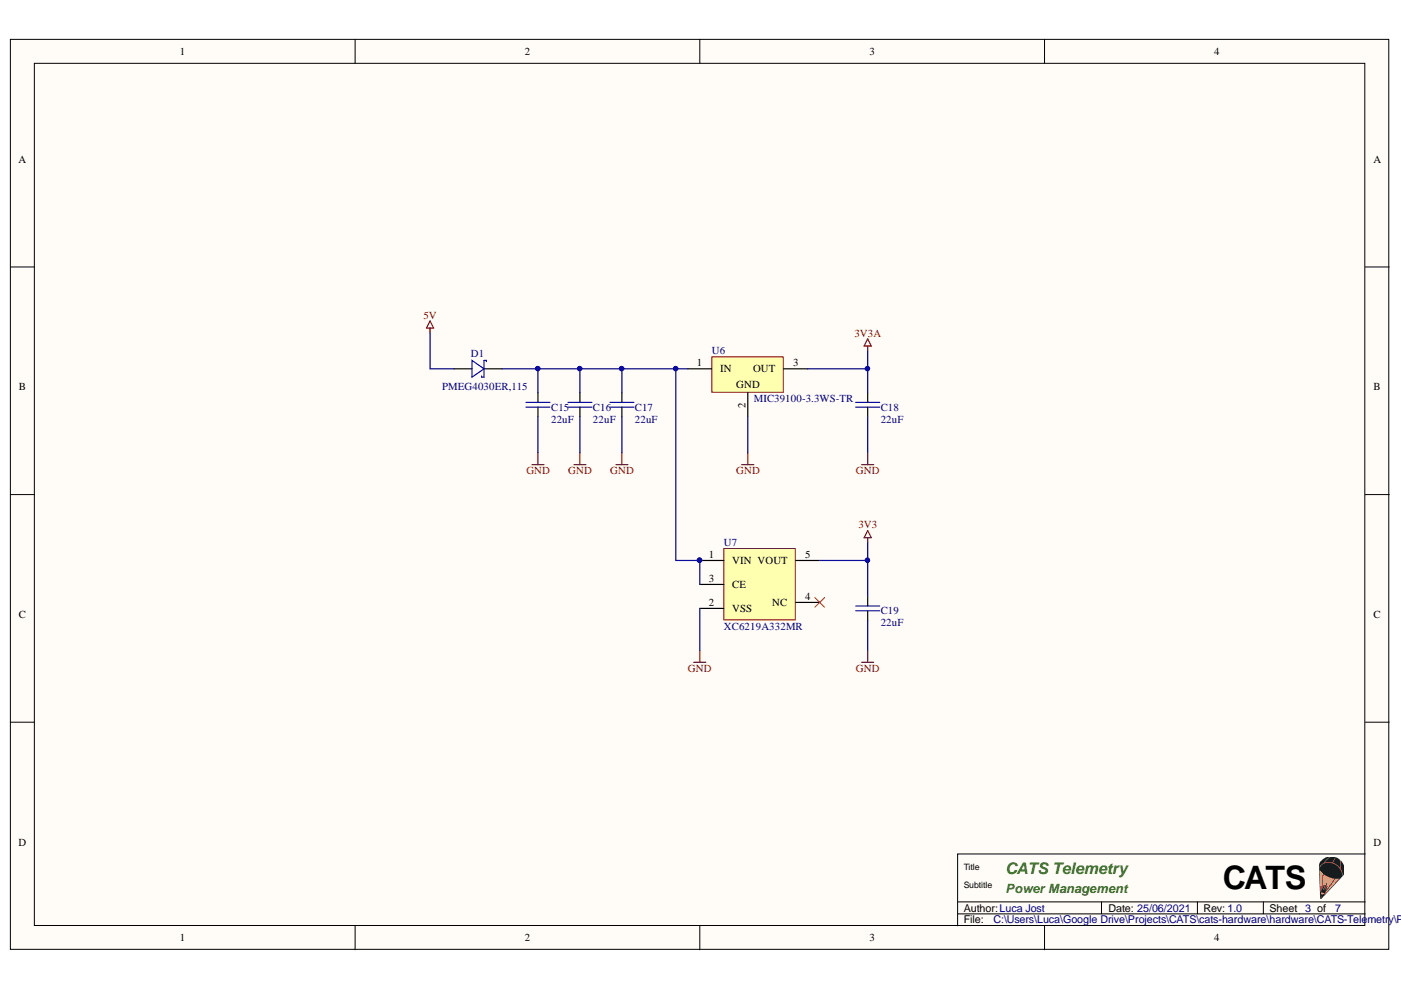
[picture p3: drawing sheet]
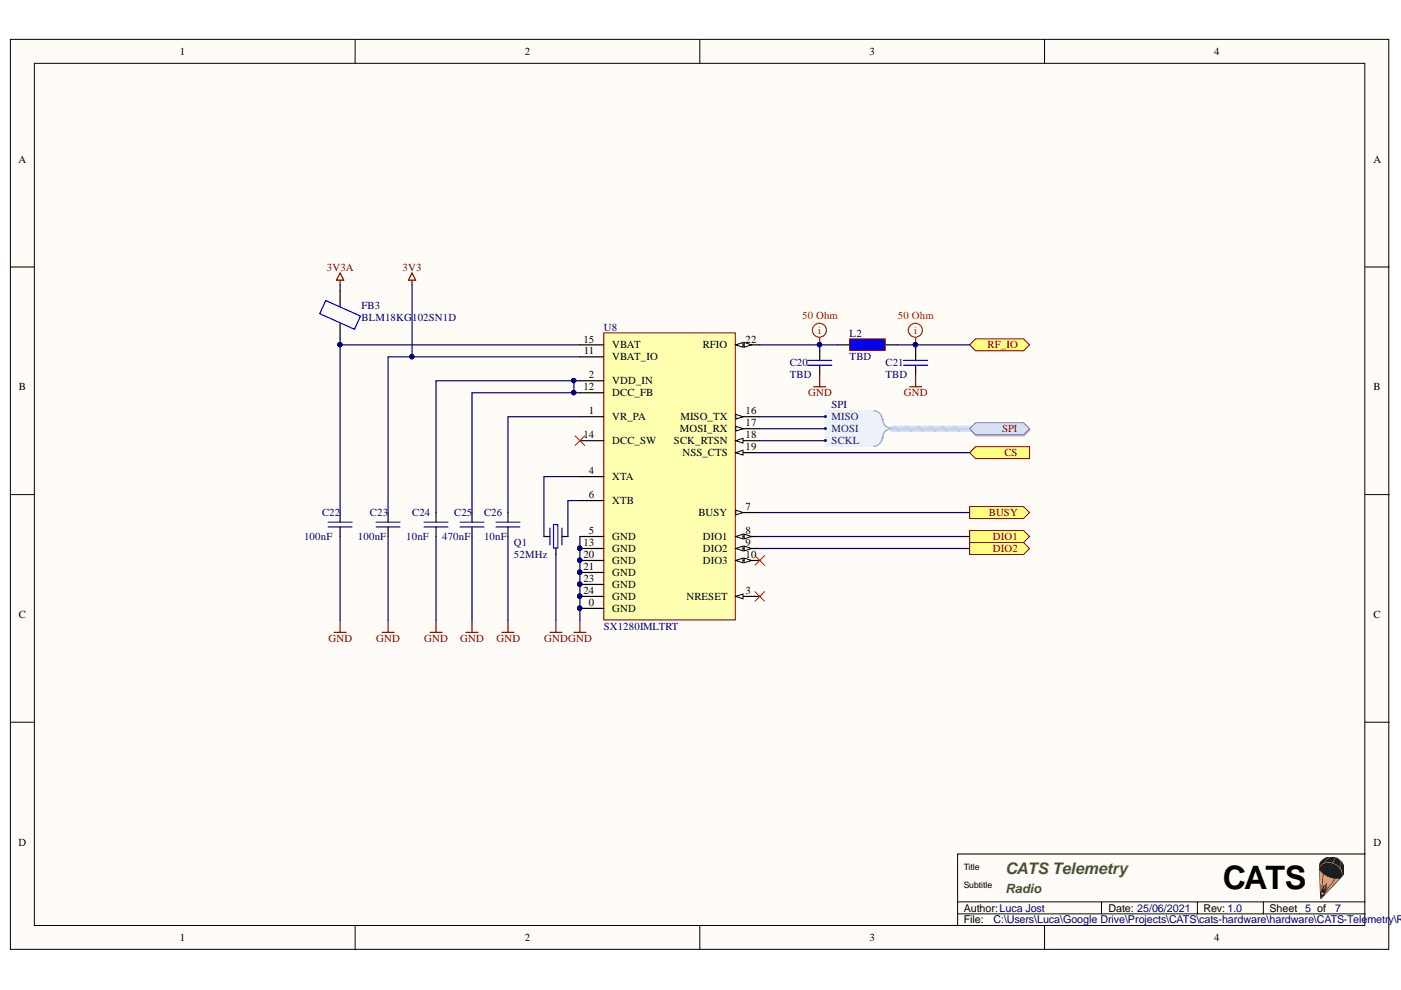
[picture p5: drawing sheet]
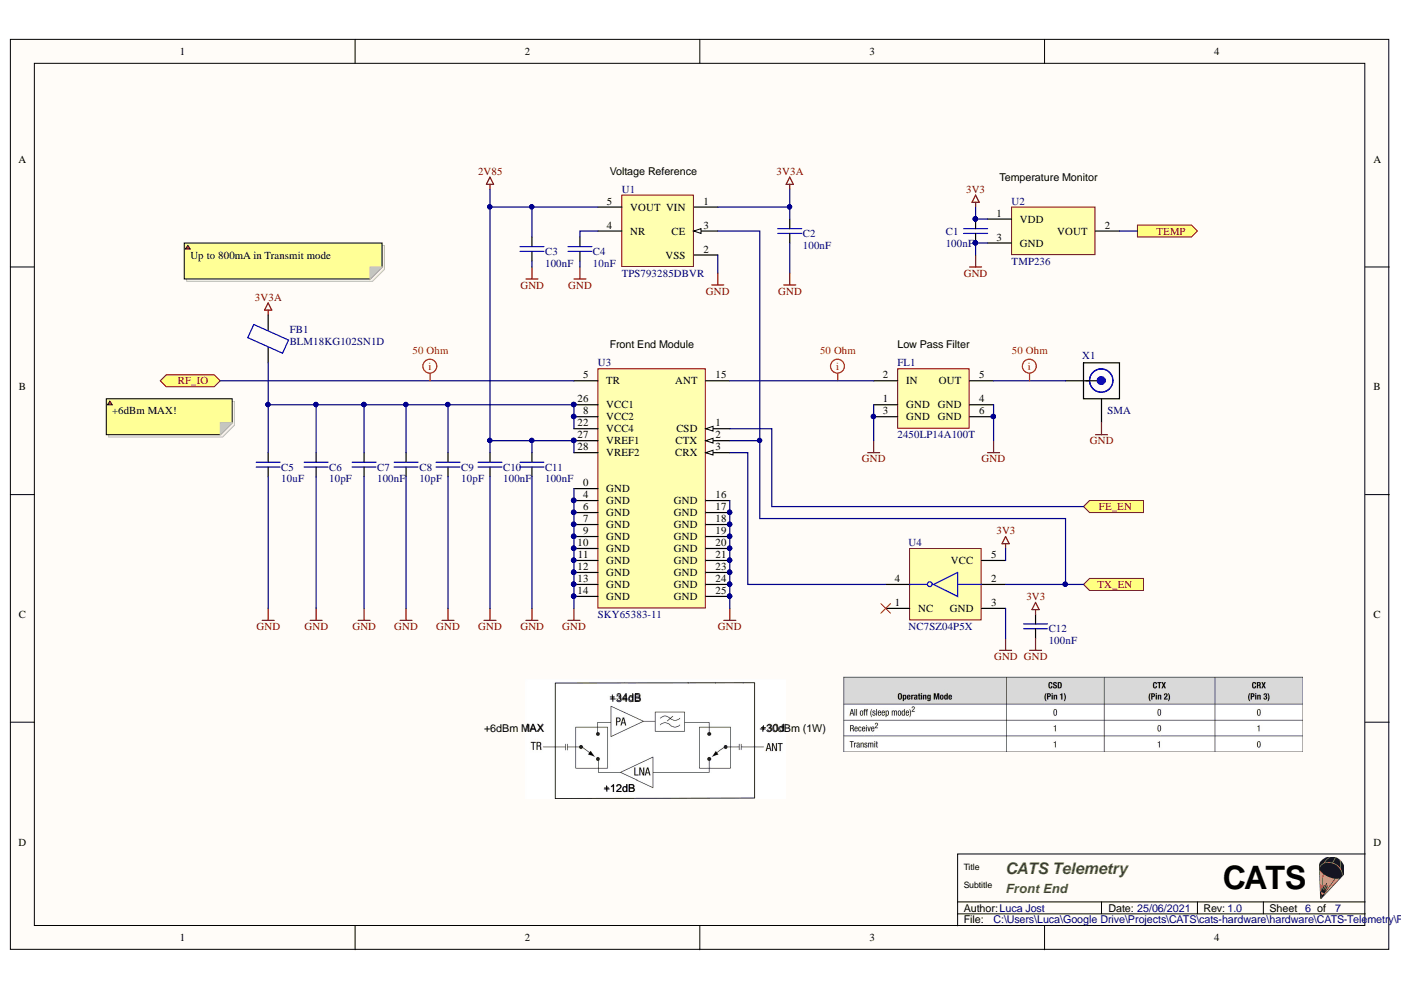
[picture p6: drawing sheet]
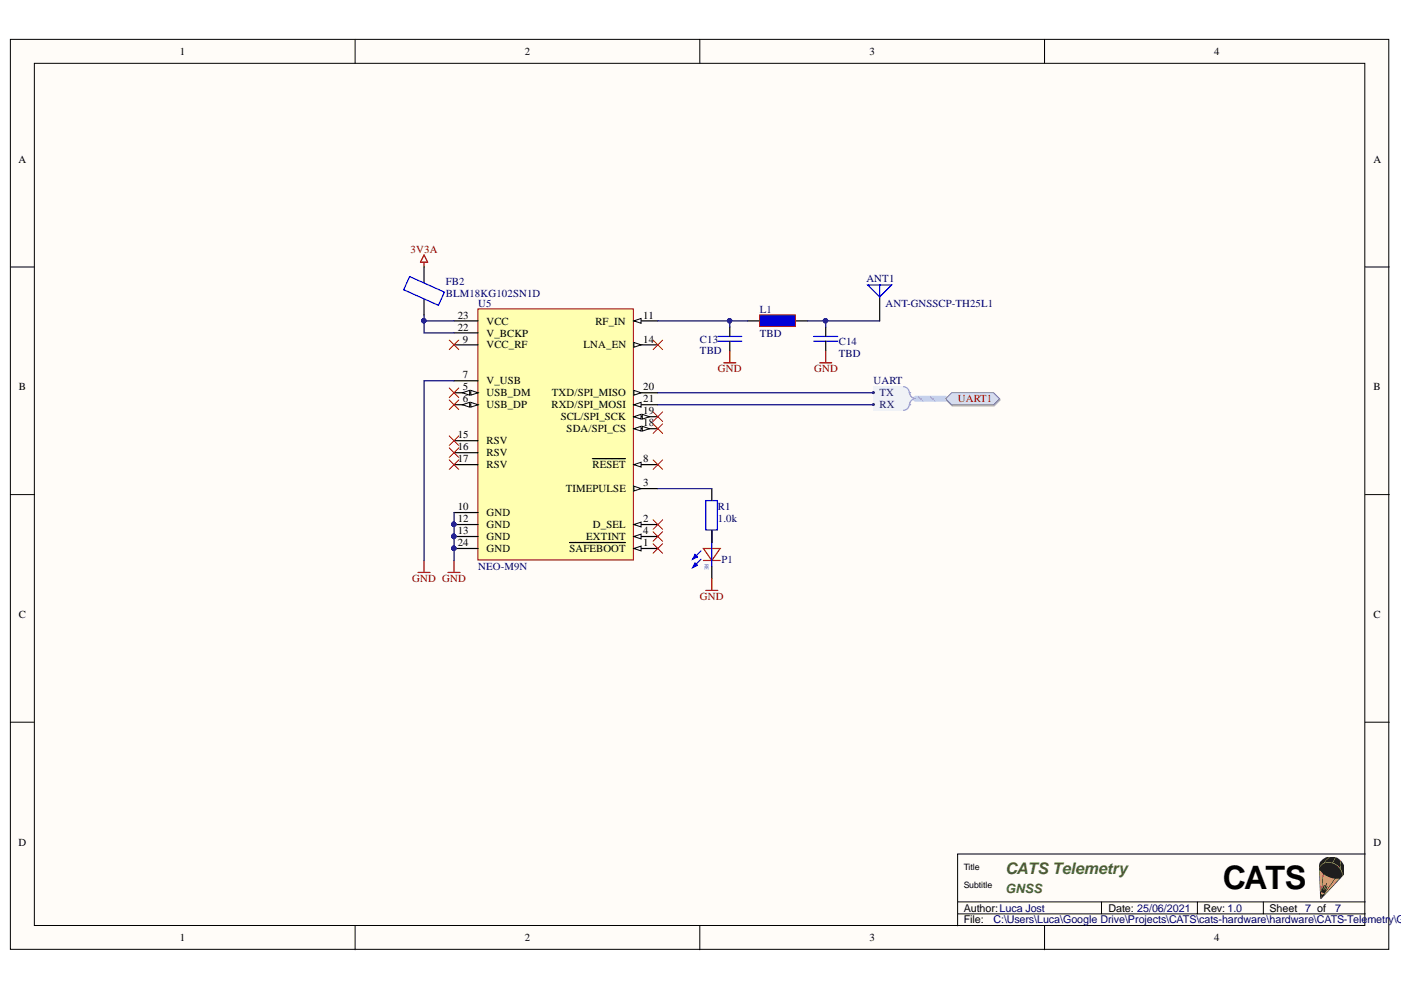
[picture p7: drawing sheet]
# Altium project CATS-Telemetry.PrjPcb
8 sheets, 65 parts. Net scope: hierarchical (ports join the sheet entries above them; power ports are global).
Board file: CATS-Telemetry.PcbDoc
Sheets:
  Overview.SchDoc
    U_MCU = MCU.SchDoc
    U_PM = PM.SchDoc
    U_RF = RF.SchDoc
      U_Frontend = Frontend.SchDoc
      U_Radio = Radio.SchDoc
    U_GNSS = GNSS.SchDoc
    U_USB = USB.SchDoc

## Sheet Overview.SchDoc: CATS Telemetry
size A4; Author: Luca Jost; Revision: 1.0; SheetNumber: 1; SheetTotal: 7; Subtitle: Overview

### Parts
(Parts that share a designator on the sheet are numbered #1, #2 ... from top to bottom, then left to right.)
X1#1  JST SH 8-Pin  [SMD CONNECTOR JST-SR 8 PIN]

### Sub-sheets
U_GNSS = GNSS.SchDoc: UART1 (harness UART)
U_MCU = MCU.SchDoc: SPI (harness SPI), CS (out), FE_EN (out), TX_EN (out), BUSY (in), DIO1 (in), DIO2 (in), TEMP (in), UART1 (harness UART), UART2 (harness UART), IO2 (bidir), IO1 (bidir), USB (harness USB)
U_PM = PM.SchDoc: no entries
U_RF = RF.SchDoc: SPI (harness SPI), CS (in), BUSY (out), DIO1 (out), DIO2 (out), TEMP (out), FE_EN (in), TX_EN (in)
U_USB = USB.SchDoc: USB (harness USB)

### Harnesses
UART: TX, RX

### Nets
5V: X1#1.1
GND: X1#1.2 X1#1.8
NetU1_3: sheet U_MCU/TX_EN, sheet U_RF/TX_EN
NetU2_2: sheet U_MCU/TEMP, sheet U_RF/TEMP
NetU3_1: sheet U_MCU/FE_EN, sheet U_RF/FE_EN
NetU8_7: sheet U_MCU/BUSY, sheet U_RF/BUSY
NetU8_8: sheet U_MCU/DIO1, sheet U_RF/DIO1
NetU8_9: sheet U_MCU/DIO2, sheet U_RF/DIO2
NetU8_19: sheet U_MCU/CS, sheet U_RF/CS
NetX1#1_3: X1#1.3 ; sheet U_MCU/UART2.TX
NetX1#1_4: X1#1.4 ; sheet U_MCU/UART2.RX
NetX1#1_5: X1#1.5 ; sheet U_MCU/IO1
NetX1#1_6: X1#1.6 ; sheet U_MCU/IO2

Not connected (* = marked no-connect by the designer): X1#1 7*

### Buses and harness runs
harness sheet U_GNSS/UART1 = sheet U_MCU/UART1
harness sheet U_MCU/SPI = sheet U_RF/SPI
harness sheet U_MCU/USB = sheet U_USB/USB

## Sheet MCU.SchDoc: CATS Telemetry
size A4; Author: Luca Jost; Revision: 1.0; SheetNumber: 2; SheetTotal: 7; Subtitle: MCU

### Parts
(Parts that share a designator on the sheet are numbered #1, #2 ... from top to bottom, then left to right.)
C?#1  10uF  [SMD Keramikkondensator 0603]
C?#2  100nF  [SMD Keramikkondensator 0603]
C?#3  100nF  [SMD Keramikkondensator 0603]
C?#4  100nF  [SMD Keramikkondensator 0603]
C?#5  100nF  [SMD Keramikkondensator 0603]
P?  ASMB-LTB2-0A333  [SMD LED PLCC-4]
R?#1  100  [SMD Widerstand 0805]
R?#2  150  [SMD Widerstand 0805]
R?#3  100  [SMD Widerstand 0805]
R?#4  10k  [SMD Widerstand 0603]
R?#5  10k  [SMD Widerstand 0603]
U?  STM32L412K8U6  [SMD IC QFN-32]
X?#1  TC2030-CTX-NL  [SMD Connector TC2030 w/ holes]  (no BOM)

### Ports
BUSY (in), CS (out), DIO1 (in), DIO2 (in), FE_EN (out), IO1 (bidir), IO2 (bidir), SPI (harness SPI), TEMP (in), TX_EN (out), UART1 (harness UART), UART2 (harness UART), USB (harness USB)

### Harnesses
USB: DP, DN
SPI: SCKL, MOSI, MISO
UART: TX, RX

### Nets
3V3: C?#1.2 C?#2.2 C?#3.2 C?#4.2 P?.1 R?#4.2 U?.1(VDD) U?.5(VDDA/VREF+) U?.17(VDD)
GND: C?#1.1 C?#2.1 C?#3.1 C?#4.1 C?#5.1 R?#5.2 U?.16(VSS) U?.32(VSS)
RST: C?#5.2 R?#4.1 U?.4(NRST)
NetP?_2: P?.2 R?#2.2
NetP?_3: P?.3 R?#3.2
NetP?_4: P?.4 R?#1.2
NetR?#5_1: R?#5.1 U?.31(PH3-BOOT0)

Not connected (* = marked no-connect by the designer): R?#1 1; R?#2 1; R?#3 1; U? 2(PC14-OSC32_IN)* 3(PC15-OSC32_OUT)* 6(PA0-CK_IN) 7(PA1) 8(PA2) 9(PA3) 10(PA4) 11(PA5) 12(PA6) 13(PA7) 14(PB0) 15(PB1) 18(PA8) 19(PA9) 20(PA10) 21(PA11) 22(PA12) 23(PA13) 24(PA14) 25(PA15) 26(PB3) 27(PB4) 28(PB5) 29(PB6) 30(PB7); X?#1 1(VCC) 2(SWDIO) 3(~{RST}) 4(SWCLK) 5(GND) 6(SWO)

## Sheet PM.SchDoc: CATS Telemetry
size A4; Author: Luca Jost; Revision: 1.0; SheetNumber: 3; SheetTotal: 7; Subtitle: Power Management

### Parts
C15  22uF  [SMD Keramikkondensator 0805]
C16  22uF  [SMD Keramikkondensator 0805]
C17  22uF  [SMD Keramikkondensator 0805]
C18  22uF  [SMD Keramikkondensator 0805]
C19  22uF  [SMD Keramikkondensator 0805]
D1  PMEG4030ER,115  [SMD Diode SOD-123]
D2  PMEG4030ER,115  [SMD Diode SOD-123]
U6  MIC39100-3.3WS-TR  [SMD IC SOT-223-3]
U7  XC6219A332MR  [SMD IC SOT-23-5]

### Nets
3V3: C19.2 U7.5(VOUT)
3V3A: C18.2 U6.3(OUT)
5V: D1.A
GND: C15.1 C16.1 C17.1 C18.1 C19.1 U6.2(GND) U7.2(VSS)
VBUS: D2.A
NetC15_2: C15.2 C16.2 C17.2 D1.K D2.K U6.1(IN) U7.1(VIN) U7.3(CE)

Not connected (* = marked no-connect by the designer): U7 4(NC)*

## Sheet RF.SchDoc: CATS Telemetry
size A4; Author: Luca Jost; Revision: 1.0; SheetNumber: 4; SheetTotal: 7; Subtitle: RF

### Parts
SH1  RF-Shield  [SMD Shield 36903205S]

### Sub-sheets
U_Frontend = Frontend.SchDoc: FE_EN (in), TX_EN (in), TEMP (out), RF_IO (bidir)
U_Radio = Radio.SchDoc: SPI (harness SPI), CS (in), BUSY (out), DIO1 (out), DIO2 (out), RF_IO (bidir)

### Ports
BUSY (out), CS (in), DIO1 (out), DIO2 (out), FE_EN (in), SPI (harness SPI), TEMP (out), TX_EN (in)

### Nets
GND: SH1.0(GND)
NetC21_2: sheet U_Frontend/RF_IO, sheet U_Radio/RF_IO
NetU1_3: port TX_EN, sheet U_Frontend/TX_EN
NetU2_2: port TEMP, sheet U_Frontend/TEMP
NetU3_1: port FE_EN, sheet U_Frontend/FE_EN
NetU8_7: port BUSY, sheet U_Radio/BUSY
NetU8_8: port DIO1, sheet U_Radio/DIO1
NetU8_9: port DIO2, sheet U_Radio/DIO2
NetU8_19: port CS, sheet U_Radio/CS

### Buses and harness runs
harness port SPI = sheet U_Radio/SPI

### Layout directives
rule Impedance Constraint [Min = 50.00    Max = 50.00    ]: NetC21_2

## Sheet Frontend.SchDoc: CATS Telemetry
size A4; Author: Luca Jost; Revision: 1.0; SheetNumber: 6; SheetTotal: 7; Subtitle: Front End

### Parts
(Parts that share a designator on the sheet are numbered #1, #2 ... from top to bottom, then left to right.)
C1  100nF  [SMD Keramikkondensator 0603]
C2  100nF  [SMD Keramikkondensator 0603]
C3  100nF  [SMD Keramikkondensator 0603]
C4  10nF  [SMD Keramikkondensator 0603]
C5  10uF  [SMD Keramikkondensator 0603]
C6  10pF  [SMD Keramikkondensator 0603]
C7  100nF  [SMD Keramikkondensator 0603]
C8  10pF  [SMD Keramikkondensator 0603]
C9  10pF  [SMD Keramikkondensator 0603]
C10  100nF  [SMD Keramikkondensator 0603]
C11  100nF  [SMD Keramikkondensator 0603]
C12  100nF  [SMD Keramikkondensator 0603]
FB1  BLM18KG102SN1D  [SMD Ferrite Bead 0603]
FL1  2450LP14A100T  [SMD Filter 2450LP14A100T]
U1  TPS793285DBVR  [SMD IC SOT-23-5]
U2  TMP236  [SMD IC SOT-23]
U3  SKY65383-11  [SMD IC 28-MCM]
U4  NC7SZ04P5X  [SMD IC SOT-353 (SC-70-5)]
X1#2  SMA  [THT Buchse SMA Female]

### Ports
FE_EN (in), RF_IO (bidir), TEMP (out), TX_EN (in)

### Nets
2V85: C3.2 C10.2 C11.2 U1.5(VOUT) U3.27(VREF1) U3.28(VREF2)
3V3: C1.2 C12.2 U2.1(VDD) U4.5(VCC)
3V3A: C2.2 FB1.2 U1.1(VIN)
GND: C1.1 C2.1 C3.1 C4.1 C5.1 C6.1 C7.1 C8.1 C9.1 C10.1 C11.1 C12.1 FL1.1(GND) FL1.3(GND) FL1.4(GND) FL1.6(GND) U1.2(VSS) U2.3(GND) U3.0(GND) U3.4(GND) U3.6(GND) U3.7(GND) U3.9(GND) U3.10(GND) U3.11(GND) U3.12(GND) U3.13(GND) U3.14(GND) U3.16(GND) U3.17(GND) U3.18(GND) U3.19(GND) U3.20(GND) U3.21(GND) U3.23(GND) U3.24(GND) U3.25(GND) U4.3(GND) X1#2.2(RF)
NetC4_2: C4.2 U1.4(NR)
NetC5_2: C5.2 C6.2 C7.2 C8.2 C9.2 FB1.1 U3.8(VCC2) U3.22(VCC4) U3.26(VCC1)
NetC21_2: U3.5(TR) ; port RF_IO
NetFL1_2: FL1.2(IN) U3.15(ANT)
NetFL1_5: FL1.5(OUT) X1#2.1(RF)
NetU1_3: U1.3(CE) U3.2(CTX) U4.2(A) ; port TX_EN
NetU2_2: U2.2(VOUT) ; port TEMP
NetU3_1: U3.1(CSD) ; port FE_EN
NetU3_3: U3.3(CRX) U4.4(Y)

Not connected (* = marked no-connect by the designer): U4 1(NC)*

### Layout directives
rule Impedance Constraint [Min = 50.00    Max = 50.00    ]; net class RF-Line 50: NetC21_2, NetFL1_2, NetFL1_5

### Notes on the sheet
- (near U1) Voltage Reference
- Temperature Monitor
- Up to 800mA in Transmit mode
- (near U3) Front End Module
- (near FL1) Low Pass Filter
- +6dBm MAX!
- +6dBm MAX
- +34dB
- +30dBm (1W)
- +12dB

## Sheet Radio.SchDoc: CATS Telemetry
size A4; Author: Luca Jost; Revision: 1.0; SheetNumber: 5; SheetTotal: 7; Subtitle: Radio

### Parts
C20  TBD  [SMD Keramikkondensator 0402]
C21  TBD  [SMD Keramikkondensator 0402]
C22  100nF  [SMD Keramikkondensator 0603]
C23  100nF  [SMD Keramikkondensator 0603]
C24  10nF  [SMD Keramikkondensator 0603]
C25  470nF  [SMD Keramikkondensator 0603]
C26  10nF  [SMD Keramikkondensator 0603]
FB3  BLM18KG102SN1D  [SMD Ferrite Bead 0603]
L2  TBD  [SMD Ferrite Bead 0402]
Q1  52MHz  [SMD Crystal 3.2X2.5X0.8]
U8  SX1280IMLTRT  [SMD IC QFN-24]

### Ports
BUSY (out), CS (in), DIO1 (out), DIO2 (out), RF_IO (bidir), SPI (harness SPI)

### Harnesses
SPI: SCKL, MOSI, MISO

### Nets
3V3: C23.2 U8.11(VBAT_IO)
3V3A: FB3.2
GND: C20.1 C21.1 C22.1 C23.1 C24.1 C25.1 C26.1 Q1.3 U8.0(GND) U8.5(GND) U8.13(GND) U8.20(GND) U8.21(GND) U8.23(GND) U8.24(GND)
NetC20_2: C20.2 L2.1 U8.22(RFIO)
NetC21_2: C21.2 L2.2 ; port RF_IO
NetC22_2: C22.2 FB3.1 U8.15(VBAT)
NetC24_2: C24.2 C25.2 U8.2(VDD_IN) U8.12(DCC_FB)
NetC26_2: C26.2 U8.1(VR_PA)
NetQ1_1: Q1.1 U8.4(XTA)
NetQ1_2: Q1.2 U8.6(XTB)
NetU8_7: U8.7(BUSY) ; port BUSY
NetU8_8: U8.8(DIO1) ; port DIO1
NetU8_9: U8.9(DIO2) ; port DIO2
NetU8_16: U8.16(MISO_TX) ; port SPI.MISO
NetU8_17: U8.17(MOSI_RX) ; port SPI.MOSI
NetU8_18: U8.18(SCK_RTSN) ; port SPI.SCKL
NetU8_19: U8.19(NSS_CTS) ; port CS

Not connected (* = marked no-connect by the designer): U8 3(NRESET)* 10(DIO3)* 14(DCC_SW)*

### Layout directives
rule Impedance Constraint [Min = 50.00    Max = 50.00    ]; net class RF-Line 50: NetC20_2, NetC21_2

## Sheet GNSS.SchDoc: CATS Telemetry
size A4; Author: Luca Jost; Revision: 1.0; SheetNumber: 7; SheetTotal: 7; Subtitle: GNSS

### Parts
ANT1  ANT-GNSSCP-TH25L1  [THT Antenna ANT-GNSSCP-TH25L1]
C13  TBD  [SMD Keramikkondensator 0402]
C14  TBD  [SMD Keramikkondensator 0402]
FB2  BLM18KG102SN1D  [SMD Ferrite Bead 0603]
L1  TBD  [SMD Ferrite Bead 0402]
P1  LED  [SMD LED 0603]  (value not drawn)
R1  1.0k  [SMD Widerstand 0603]
U5  NEO-M9N  [SMD NEO]

### Ports
UART1 (harness UART)

### Harnesses
UART: TX, RX

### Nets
3V3A: FB2.2
GND: C13.1 C14.1 P1.K U5.7(V_USB) U5.10(GND) U5.12(GND) U5.13(GND) U5.24(GND)
NetANT1_1: ANT1.1 C14.2 L1.2
NetC13_2: C13.2 L1.1 U5.11(RF_IN)
NetFB2_1: FB2.1 U5.22(V_BCKP) U5.23(VCC)
NetP1_A: P1.A R1.1
NetR1_2: R1.2 U5.3(TIMEPULSE)
NetU5_20: U5.20(TXD/SPI_MISO) ; port UART1.TX
NetU5_21: U5.21(RXD/SPI_MOSI) ; port UART1.RX

Not connected (* = marked no-connect by the designer): U5 1(~{SAFEBOOT})* 2(D_SEL)* 4(EXTINT)* 5(USB_DM)* 6(USB_DP)* 8(~{RESET})* 9(VCC_RF)* 14(LNA_EN)* 15(RSV)* 16(RSV)* 17(RSV)* 18(SDA/SPI_CS)* 19(SCL/SPI_SCK)*

### Layout directives
rule Impedance Constraint [Min = 50.00    Max = 50.00    ]; net class RF-Line 50: NetANT1_1, NetC13_2

## Sheet USB.SchDoc: CATS Telemetry
size A4; Author: Luca Jost; Revision: 1.0; SheetNumber: 1; SheetTotal: 1; Subtitle: USB

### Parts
(Parts that share a designator on the sheet are numbered #1, #2 ... from top to bottom, then left to right.)
R?#6  5.1k  [SMD Widerstand 0603]
R?#7  5.1k  [SMD Widerstand 0603]
X?#2  USB 2.0 Typ-C  [THT USB-C Socket (A40-00119)]

### Ports
USB (harness USB)

### Harnesses
USB: DP, DN

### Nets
GND: R?#6.1 R?#7.1 X?#2.A1B12(GND) X?#2.B1A12(GND) X?#2.G1(SHLD1) X?#2.G2(SHLD2) X?#2.G3(SHLD3) X?#2.G4(SHLD4)
VBUS: X?#2.A4B9(VBUS) X?#2.B4A9(VBUS)
NetR?#6_2: R?#6.2 X?#2.B5(CC2)
NetR?#7_2: R?#7.2 X?#2.A5(CC1)
NetX?#2_A6: X?#2.A6(DP1) X?#2.B6(DP2) ; port USB.DP
NetX?#2_A7: X?#2.A7(DN1) X?#2.B7(DN2) ; port USB.DN

Not connected (* = marked no-connect by the designer): X?#2 A8(SBU1)* B8(SBU2)*

## Nets that join several sheets
3V3: MCU (9 pins), PM (C19.2 U7.5), Frontend (C1.2 C12.2 U2.1 U4.5), Radio (C23.2 U8.11)
3V3A: PM (C18.2 U6.3), Frontend (C2.2 FB1.2 U1.1), Radio (FB3.2), GNSS (FB2.2)
5V: Overview (X1#1.1), PM (D1.A)
GND: Overview (X1#1.2 X1#1.8), MCU (8 pins), PM (7 pins), RF (SH1.0), Frontend (39 pins), Radio (15 pins), GNSS (8 pins), USB (8 pins)
VBUS: PM (D2.A), USB (X?#2.A4B9 X?#2.B4A9)
NetC21_2: Frontend (U3.5), Radio (C21.2 L2.2)
